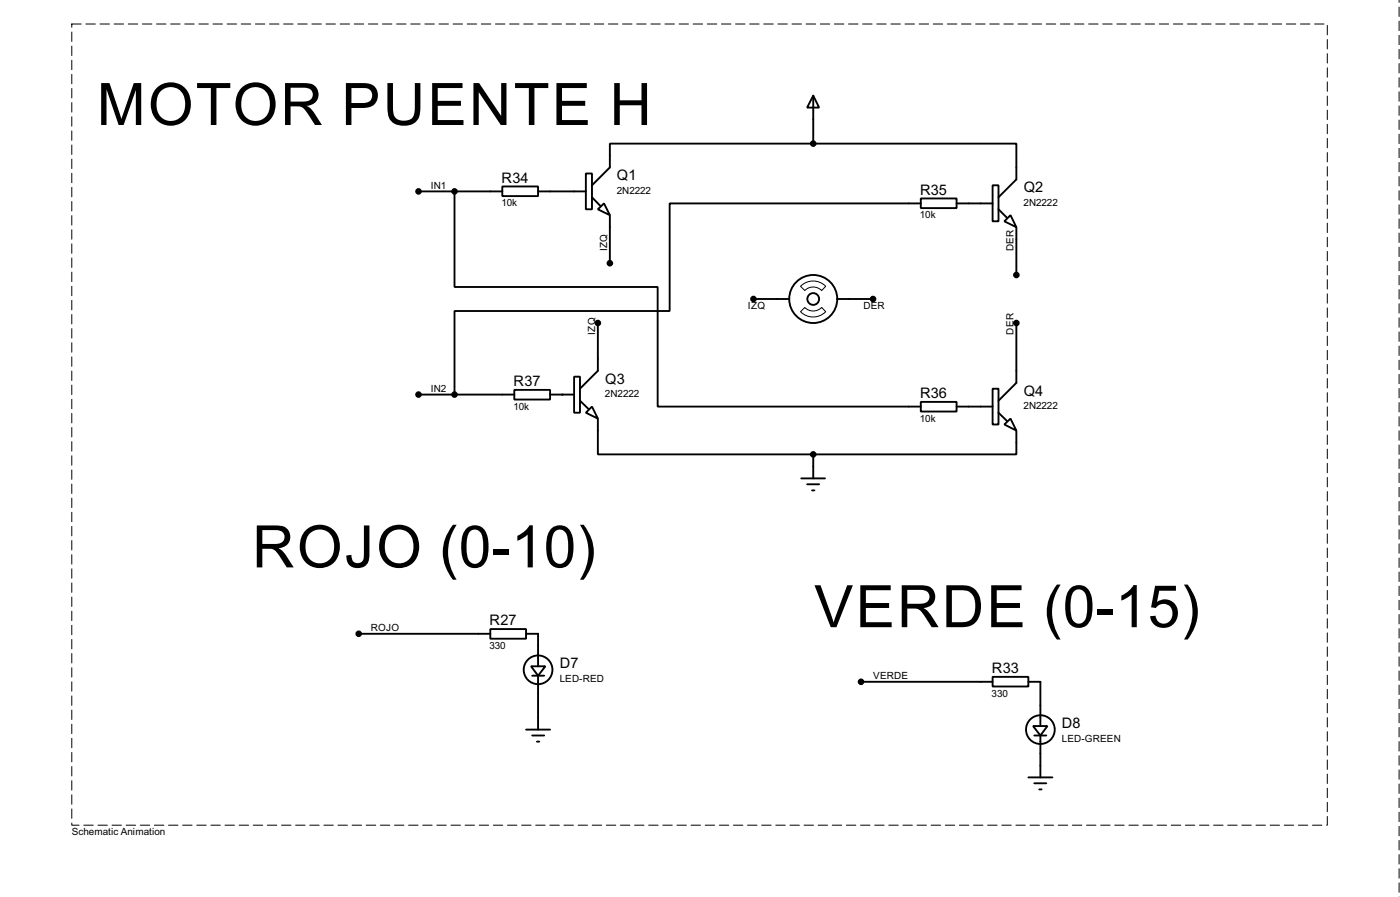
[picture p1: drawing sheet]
<svg xmlns="http://www.w3.org/2000/svg" width="297mm" height="190mm" viewBox="0 0 297 190" stroke-linecap="round" stroke-linejoin="round" font-family="sans-serif">
<g fill="none" stroke="#000" stroke-width=".4">
<path d="M106.7 39.6h7.6v2.1h-7.6zM124.5 36.9h1.3v7.6h-1.3zM172.8 20.3l1.2 2.6h-2.5zM172.8 30.5h-43.2v5.1l-3.8 3.8M172.8 30.5h43.1v7.6l-3.8 3.8M172.8 20.3v10.2M210.9 39.4h1.2v7.6h-1.2zM88.9 40.7h17.8M96.6 40.7v20.3h43.1v25.4h55.9M114.3 40.7h10.2M125.8 41.9l1.7 1.8M127 44.5l1.3-1.3 1.3 2.5z"/>
<path d="M129.6 45.7v10.2M195.6 42.2h7.6v2h-7.6zM195.6 43.2h-53.3v22.9h-45.7v17.7M203.2 43.2h7.7M212.1 44.5l1.8 1.8M213.4 47l1.3-1.3 1.2 2.6zM215.9 48.3v10.1M127 68.6v10.2l-3.8 3.8M160.1 63.5h7.6M177.8 63.5h7.7M215.9 68.6v12.7l-3.8 3.8M88.9 83.8h20.4"/>
<path d="M109.3 82.8h7.6v2.1h-7.6zM116.9 83.8h5.1M122 80h1.2v7.7h-1.2zM123.2 85.1l1.8 1.8M124.5 87.7l1.3-1.3 1.2 2.5zM127 88.9v7.6h45.8M172.8 96.5v5.1M195.6 85.4h7.6v2h-7.6zM203.2 86.4h7.7M210.9 82.6h1.2v7.6h-1.2zM212.1 87.7l1.8 1.7M213.4 90.2l1.3-1.3 1.2 2.6z"/>
<path d="M215.9 91.5v5h-43.1M170.2 101.6h5.1M171.5 102.9h2.5M172.5 104.2h.5M76.2 134.6h28M104.2 133.6h7.6v2.1h-7.6zM111.8 134.6h2.5v6.9M111.8 155h5.1M112.8 141.5h3.1l-1.6 2zM113.1 143.5h2.5M113.1 156.2h2.5M114.1 157.5h.5"/>
<path d="M114.3 143.5v11.5M182.9 144.8h28M210.9 143.8h7.6v2h-7.6zM218.5 144.8h2.5v9.4M219.5 154.2h3l-1.5 2zM219.7 156.2h2.6M221 156.2v8.9M218.5 165.1h5.1M219.7 166.4h2.6M220.8 167.7h.5"/>
<circle cx="172.7" cy="63.5" r="5.1"/>
<circle cx="172.7" cy="63.5" r="1.25"/>
<circle cx="114.3" cy="142.3" r="3.1"/>
<circle cx="221" cy="155" r="3.1"/>
</g>
<circle cx="119.4" cy="83.8" r=".2" fill="#000"/>
<g fill="#000" stroke="#000" stroke-width=".4">
<circle cx="172.7" cy="30.5" r=".5"/>
<circle cx="88.9" cy="40.7" r=".5"/>
<circle cx="96.5" cy="40.7" r=".5"/>
<circle cx="129.5" cy="55.9" r=".5"/>
<circle cx="215.9" cy="58.4" r=".5"/>
<circle cx="127" cy="68.6" r=".5"/>
<circle cx="160" cy="63.5" r=".5"/>
<circle cx="185.4" cy="63.5" r=".5"/>
<circle cx="215.9" cy="68.6" r=".5"/>
<circle cx="88.9" cy="83.8" r=".5"/>
<circle cx="96.5" cy="83.8" r=".5"/>
<circle cx="172.7" cy="96.5" r=".5"/>
<circle cx="76.2" cy="134.6" r=".5"/>
<circle cx="182.9" cy="144.8" r=".5"/>
</g>
<path d="M170.1 66.2l.9-.9a2.53 2.53 0 0 0 3.6 0l.8 .9a3.7 3.7 0 0 1-5.3 0zM170.1 60.8a3.7 3.7 0 0 1 5.3 0l-.8 .9a2.54 2.54 0 0 0-3.6 0z" fill="none" stroke="#000" stroke-width=".21"/>
<path d="M297.2 -.1v190.6M15.3 5.1h266.7v170.2h-266.7z" fill="none" stroke="#fff" stroke-width=".21"/>
<path d="M15.3 5.1h266.7v170.2h-266.7zM297.2 190.5v-190.6" fill="none" stroke="#000" stroke-width=".21" stroke-dasharray="2 1"/>
<g font-size="13.9">
<text x="20.6" y="26.6">MOTOR PUENTE H</text>
<text x="53.6" y="120.5">ROJO (0-10)</text>
<text x="173" y="133.2">VERDE (0-15)</text>
</g>
<g font-size="3.5">
<text x="106.6" y="38.8">R34</text>
<text x="131.1" y="38.3">Q1</text>
<text x="195.5" y="41.3">R35</text>
<text x="217.5" y="40.8">Q2</text>
<text x="109.1" y="82">R37</text>
<text x="128.6" y="81.5">Q3</text>
<text x="217.5" y="84">Q4</text>
<text x="195.5" y="84.6">R36</text>
<text x="104" y="132.8">R27</text>
<text x="118.9" y="141.9">D7</text>
<text x="210.7" y="143">R33</text>
<text x="225.6" y="154.6">D8</text>
</g>
<g font-size="2.4">
<text x="91.5" y="40">IN1</text>
<text x="131" y="41.2">2N2222</text>
<text x="106.5" y="43.9">10k</text>
<text x="195.4" y="46.4">10k</text>
<text x="217.4" y="43.7">2N2222</text>
<text x="129" y="53.3" transform="rotate(-90 129 53.3)">IZQ</text>
<text x="215.3" y="53.3" transform="rotate(-90 215.3 53.3)">DER</text>
<text x="158.9" y="65.7">IZQ</text>
<text x="183.4" y="65.7">DER</text>
<text x="126.4" y="71.1" transform="rotate(-90 126.4 71.1)">IZQ</text>
<text x="215.3" y="71.1" transform="rotate(-90 215.3 71.1)">DER</text>
<text x="91.5" y="83.2">IN2</text>
<text x="109.1" y="87.1">10k</text>
<text x="128.5" y="84.3">2N2222</text>
<text x="195.4" y="89.6">10k</text>
<text x="217.4" y="86.9">2N2222</text>
<text x="78.8" y="134">ROJO</text>
<text x="104" y="137.9">330</text>
<text x="118.9" y="144.8">LED-RED</text>
<text x="185.5" y="144.2">VERDE</text>
<text x="210.7" y="148">330</text>
<text x="225.5" y="157.5">LED-GREEN</text>
<text x="15.3" y="177.3">Schematic Animation</text>
</g>
</svg>
